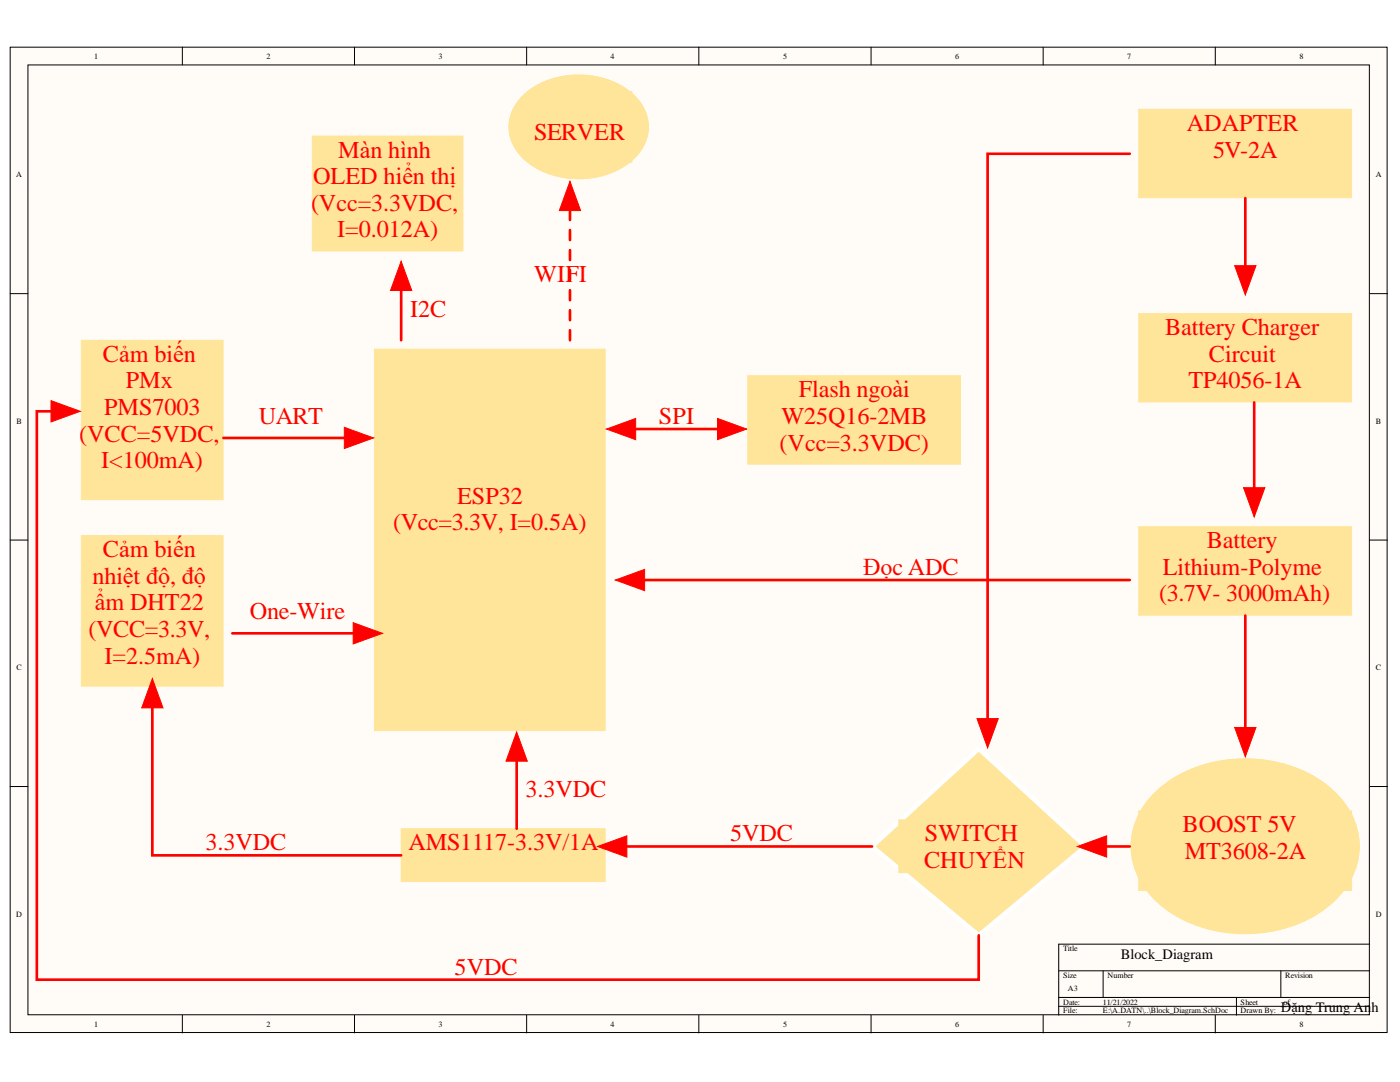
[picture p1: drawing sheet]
<svg xmlns="http://www.w3.org/2000/svg" width="279mm" height="216mm" viewBox="0 0 279 216" stroke-linecap="round" stroke-linejoin="round" font-family="sans-serif">
<g fill="#fffcf8" stroke="#000" stroke-width=".2">
<path d="M2 9.4h274.8v196.6h-274.8z"/>
<path d="M5.6 13h267.7v189.5h-267.7z"/>
</g>
<g fill="none" stroke="#000" stroke-width=".2">
<path d="M36.4 9.4v3.6M70.7 9.4v3.6M105.1 9.4v3.6M139.5 9.4v3.6M173.8 9.4v3.6M208.2 9.4v3.6M242.5 9.4v3.6M2 58.6h3.6M273.4 58.6h3.5M2 107.8h3.6M273.4 107.8h3.5M2 156.9h3.6"/>
<path d="M273.4 156.9h3.5M211.3 193.7h62.1M211.3 199h62.1M220.2 193.7v5.3M246.8 199v3.6M255.6 193.7v5.3M273.4 188.4h-62.1v14.2M36.4 202.6v3.5M70.7 202.6v3.5M105.1 202.6v3.5M139.5 202.6v3.5M173.8 202.6v3.5"/>
<path d="M208.2 202.6v3.5M211.3 200.8h62.1M242.5 202.6v3.5"/>
</g>
<path d="M74.7 69.7h46.1v76.1h-46.1z" fill="#ffe599" stroke="#ffe599" stroke-width=".2"/>
<path d="M122.6 85.6h24.8" fill="none" stroke="#f00" stroke-width=".53"/>
<path d="M121 85.6l5.9-2.1v4.2z" fill="#f00"/>
<path d="M121 85.6l5.9-2.1v4.2z" fill="none" stroke="#f00" stroke-width=".2"/>
<path d="M143.2 83.5l5.8 2.1-5.8 2.1z" fill="#f00"/>
<path d="M143.2 83.5l5.8 2.1-5.8 2.1z" fill="none" stroke="#f00" stroke-width=".2"/>
<g fill="#ffe599" stroke="#ffe599" stroke-width=".2">
<path d="M149.2 75h42.5v17.6h-42.5z"/>
<path d="M62.3 27.1h30.1v23h-30.1z"/>
</g>
<path d="M113.8 67.9v-30.1" fill="none" stroke="#f00" stroke-width=".53" stroke-dasharray="2 2"/>
<path d="M113.8 36.2l2.1 5.8h-4.3z" fill="#f00"/>
<path d="M113.8 36.2l2.1 5.8h-4.3z" fill="none" stroke="#f00" stroke-width=".2"/>
<path d="M80.1 53.7v14.2" fill="none" stroke="#f00" stroke-width=".53"/>
<path d="M80.1 52.1l2.1 5.9h-4.3z" fill="#f00"/>
<path d="M80.1 52.1l2.1 5.9h-4.3z" fill="none" stroke="#f00" stroke-width=".2"/>
<path d="M104.4 18.7a17.4 17.4 0 0 1 22.1 0 8.6 8.6 0 0 1 0 13.2 17.4 17.4 0 0 1-22.1 0 8.6 8.6 0 0 1 0-13.2z" fill="#ffe599" stroke="#fff" stroke-width=".2"/>
<g fill="#ffe599" stroke="#ffe599" stroke-width=".2">
<path d="M106.7 18.3h19.4v14.1h-19.4z"/>
<path d="M16.2 106.9h28.3v30h-28.3z"/>
<path d="M16.2 67.9h28.3v31.8h-28.3z"/>
</g>
<path d="M46.4 126.4h28.3" fill="none" stroke="#f00" stroke-width=".53"/>
<path d="M70.5 124.2l5.8 2.2-5.8 2.1z" fill="#f00"/>
<path d="M70.5 124.2l5.8 2.2-5.8 2.1z" fill="none" stroke="#f00" stroke-width=".2"/>
<path d="M44.6 87.4h28.4" fill="none" stroke="#f00" stroke-width=".53"/>
<path d="M68.7 85.3l5.9 2.1-5.9 2.1z" fill="#f00"/>
<path d="M68.7 85.3l5.9 2.1-5.9 2.1z" fill="none" stroke="#f00" stroke-width=".2"/>
<g fill="#ffe599" stroke="#ffe599" stroke-width=".2">
<path d="M80.1 165.4h40.7v10.5h-40.7z"/>
<path d="M227.2 62.6h42.5v17.6h-42.5z"/>
<path d="M227.2 21.8h42.5v17.7h-42.5z"/>
</g>
<path d="M248.5 39.5v17.8" fill="none" stroke="#f00" stroke-width=".53"/>
<path d="M246.4 53h4.3l-2.2 5.9z" fill="#f00"/>
<path d="M246.4 53h4.3l-2.2 5.9z" fill="none" stroke="#f00" stroke-width=".2"/>
<path d="M227.2 105.1h42.5v17.6h-42.5z" fill="#ffe599" stroke="#ffe599" stroke-width=".2"/>
<path d="M250.3 80.3v21.3" fill="none" stroke="#f00" stroke-width=".53"/>
<path d="M248.2 97.3h4.2l-2.1 5.9z" fill="#f00"/>
<path d="M248.2 97.3h4.2l-2.1 5.9z" fill="none" stroke="#f00" stroke-width=".2"/>
<path d="M229.7 158.7a26.1 26.1 0 0 1 20.9-7.4 24.6 24.6 0 0 1 17.8 8.6 14.4 14.4 0 0 1-1.1 19.2 26.1 26.1 0 0 1-20.9 7.4 24.6 24.6 0 0 1-17.8-8.7 14.4 14.4 0 0 1 1.1-19.1z" fill="#ffe599" stroke="#fff" stroke-width=".2"/>
<path d="M227.2 161.8h42.5v15.9h-42.5z" fill="#ffe599" stroke="#ffe599" stroke-width=".2"/>
<path d="M248.5 122.8v26.6" fill="none" stroke="#f00" stroke-width=".53"/>
<path d="M246.4 145.2h4.3l-2.2 5.8z" fill="#f00"/>
<path d="M246.4 145.2h4.3l-2.2 5.8z" fill="none" stroke="#f00" stroke-width=".2"/>
<path d="M225.5 30.7h-28.4v116.9" fill="none" stroke="#f00" stroke-width=".53"/>
<path d="M195 143.4h4.2l-2.1 5.8z" fill="#f00"/>
<path d="M195 143.4h4.2l-2.1 5.8z" fill="none" stroke="#f00" stroke-width=".2"/>
<path d="M174 168.9l21.3-19.5 21.3 19.5-21.3 17.7z" fill-rule="evenodd" fill="#ffe599"/>
<path d="M174 168.9l21.3-19.5 21.3 19.5-21.3 17.7z" fill="none" stroke="#fff" stroke-width=".89"/>
<path d="M179.4 163.6h30v10.5h-30z" fill="#ffe599" stroke="#ffe599" stroke-width=".2"/>
<path d="M216.6 168.9h8.9" fill="none" stroke="#f00" stroke-width=".53"/>
<path d="M215 168.9l5.9-2.1v4.2z" fill="#f00"/>
<path d="M215 168.9l5.9-2.1v4.2z" fill="none" stroke="#f00" stroke-width=".2"/>
<path d="M120.8 168.9h53.2" fill="none" stroke="#f00" stroke-width=".53"/>
<path d="M119.2 168.9l5.9-2.1v4.2z" fill="#f00"/>
<path d="M119.2 168.9l5.9-2.1v4.2z" fill="none" stroke="#f00" stroke-width=".2"/>
<path d="M103.1 147.6v17.8" fill="none" stroke="#f00" stroke-width=".53"/>
<path d="M103.1 146l2.1 5.9h-4.2z" fill="#f00"/>
<path d="M103.1 146l2.1 5.9h-4.2z" fill="none" stroke="#f00" stroke-width=".2"/>
<path d="M30.4 137v33.7h49.7" fill="none" stroke="#f00" stroke-width=".53"/>
<path d="M30.4 135.4l2.1 5.9h-4.2z" fill="#f00"/>
<path d="M30.4 135.4l2.1 5.9h-4.2z" fill="none" stroke="#f00" stroke-width=".2"/>
<path d="M14.4 82.1h-7.1v113.4h188v-8.9" fill="none" stroke="#f00" stroke-width=".53"/>
<path d="M10.2 79.9l5.8 2.2-5.8 2.1z" fill="#f00"/>
<path d="M10.2 79.9l5.8 2.2-5.8 2.1z" fill="none" stroke="#f00" stroke-width=".2"/>
<path d="M124.4 115.7h101.1" fill="none" stroke="#f00" stroke-width=".53"/>
<path d="M122.8 115.7l5.8-2.1v4.3z" fill="#f00"/>
<path d="M122.8 115.7l5.8-2.1v4.3z" fill="none" stroke="#f00" stroke-width=".2"/>
<g font-size="4.8" fill="#f00">
<text x="106.6" y="27.9">SERVER</text>
<text x="236.9" y="26.1">ADAPTER</text>
<text x="67.5" y="31.4">Màn hình</text>
<text x="242.1" y="31.4">5V-2A</text>
<text x="62.5" y="36.8">OLED hiển thị</text>
<text x="62.1" y="42">(Vcc=3.3VDC,</text>
<text x="67.3" y="47.3">I=0.012A)</text>
<text x="106.6" y="56.2">WIFI</text>
<text x="81.9" y="63.3">I2C</text>
<text x="232.5" y="66.9">Battery Charger</text>
<text x="20.5" y="72.2">Cảm biến</text>
<text x="25.1" y="77.5">PMx</text>
<text x="237.2" y="77.5">TP4056-1A</text>
<text x="241.3" y="72.2">Circuit</text>
<text x="20.8" y="82.8">PMS7003</text>
<text x="159.4" y="79.3">Flash ngoài</text>
<text x="15.8" y="88.1">(VCC=5VDC,</text>
<text x="51.7" y="84.6">UART</text>
<text x="131.5" y="84.6">SPI</text>
<text x="155.6" y="89.9">(Vcc=3.3VDC)</text>
<text x="155.9" y="84.6">W25Q16-2MB</text>
<text x="20.2" y="93.5">I&lt;100mA)</text>
<text x="91.2" y="100.5">ESP32</text>
<text x="78.5" y="105.8">(Vcc=3.3V, I=0.5A)</text>
<text x="20.5" y="111.1">Cảm biến</text>
<text x="240.8" y="109.4">Battery</text>
<text x="18.4" y="116.5">nhiệt độ, độ</text>
<text x="172.3" y="114.7">Đọc ADC</text>
<text x="232" y="114.7">Lithium-Polyme</text>
<text x="18.9" y="121.8">ẩm DHT22</text>
<text x="49.9" y="123.6">One-Wire</text>
<text x="231.4" y="120">(3.7V- 3000mAh)</text>
<text x="17.7" y="127.1">(VCC=3.3V,</text>
<text x="20.9" y="132.4">I=2.5mA)</text>
<text x="104.9" y="159">3.3VDC</text>
<text x="145.7" y="167.8">5VDC</text>
<text x="184.6" y="167.8">SWITCH</text>
<text x="236" y="166.1">BOOST 5V</text>
<text x="41" y="169.6">3.3VDC</text>
<text x="81.5" y="169.6">AMS1117-3.3V/1A</text>
<text x="184.4" y="173.2">CHUYỂN</text>
<text x="236.4" y="171.4">MT3608-2A</text>
<text x="90.7" y="194.5">5VDC</text>
</g>
<g font-size="2.9">
<text x="223.7" y="191.3">Block_Diagram</text>
<text x="255.6" y="202">Đặng Trung Anh</text>
</g>
<g font-size="1.6">
<text x="18.8" y="11.8">1</text>
<text x="53.2" y="11.8">2</text>
<text x="87.5" y="11.8">3</text>
<text x="121.9" y="11.8">4</text>
<text x="156.3" y="11.8">5</text>
<text x="190.6" y="11.8">6</text>
<text x="224.9" y="11.8">7</text>
<text x="259.4" y="11.8">8</text>
<text x="3.2" y="35.4">A</text>
<text x="274.6" y="35.4">A</text>
<text x="3.3" y="84.6">B</text>
<text x="274.6" y="84.6">B</text>
<text x="3.3" y="133.8">C</text>
<text x="274.6" y="133.8">C</text>
<text x="3.2" y="183">D</text>
<text x="274.6" y="183">D</text>
<text x="212.2" y="189.8">Title</text>
<text x="212.2" y="195.1">Size</text>
<text x="213.1" y="197.8">A3</text>
<text x="221" y="195.1">Number</text>
<text x="256.5" y="195.1">Revision</text>
<text x="212.2" y="200.5">Date:</text>
<text x="212.2" y="202.2">File:</text>
<text x="220.1" y="200.5">11/21/2022</text>
<text x="220.1" y="202.2">E:\A.DATN\..\Block_Diagram.SchDoc</text>
<text x="247.6" y="200.5">Sheet</text>
<text x="247.6" y="202.2">Drawn By:</text>
<text x="256.2" y="200.5">of</text>
<text x="18.8" y="204.9">1</text>
<text x="53.2" y="204.9">2</text>
<text x="87.5" y="204.9">3</text>
<text x="121.9" y="204.9">4</text>
<text x="156.3" y="204.9">5</text>
<text x="190.6" y="204.9">6</text>
<text x="224.9" y="204.9">7</text>
<text x="259.4" y="204.9">8</text>
</g>
</svg>
